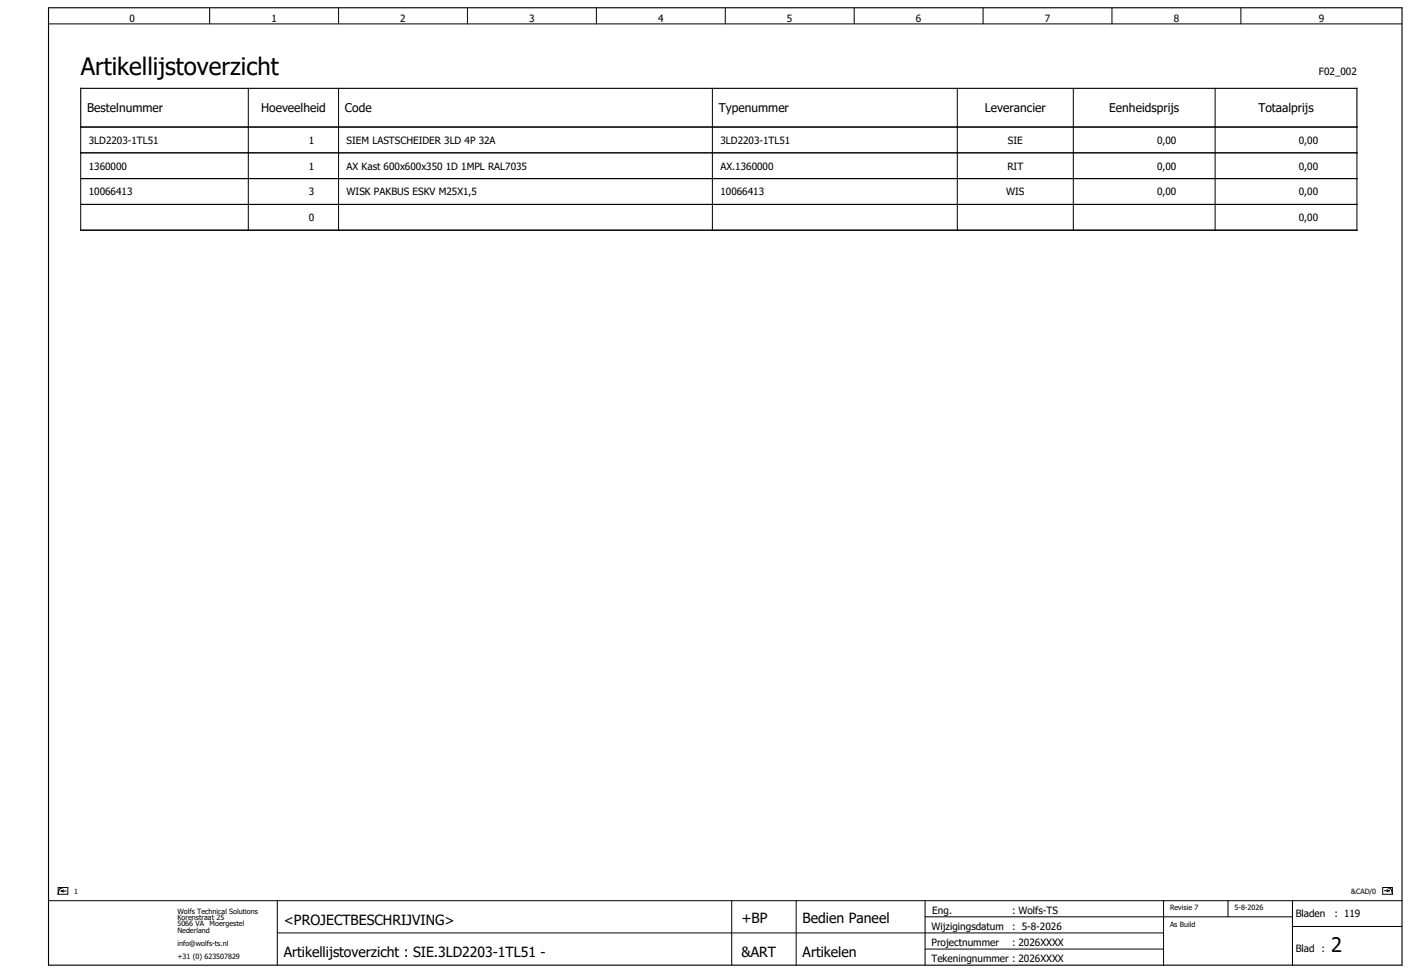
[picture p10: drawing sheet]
<svg xmlns="http://www.w3.org/2000/svg" width="438mm" height="302mm" viewBox="0 0 438 302" stroke-linecap="round" stroke-linejoin="round" font-family="sans-serif">
<g fill="none" stroke="#000" stroke-width=".31">
<path d="M15.1 7.4h420M65.1 2.4v5M105.1 2.4v5M145.1 2.4v5M185.1 2.4v5M225.1 2.4v5M265.1 2.4v5M305.1 2.4v5M345.1 2.4v5M385.1 2.4v5M25.1 39.4h396v32h-396zM77.1 27.4v12"/>
<path d="M77.1 39.6v7.7M105.1 27.4v12M105.1 39.6v7.7M221.1 27.4v12M221.1 39.6v7.7M297.1 27.4v12M297.1 39.6v7.7M333.1 27.4v12M333.1 39.6v7.7M377.1 27.4v12M377.1 39.6v7.7M25.1 47.4h396"/>
<path d="M25.1 55.4h396M77.1 47.6v7.7M77.1 55.6v7.7M105.1 47.6v7.7M105.1 55.6v7.7M221.1 47.6v7.7M221.1 55.6v7.7M297.1 47.6v7.7M297.1 55.6v7.7M333.1 47.6v7.7M333.1 55.6v7.7M377.1 47.6v7.7"/>
<path d="M377.1 55.6v7.7M25.1 63.4h396M77.1 63.6v7.7M105.1 63.6v7.7M221.1 63.6v7.7M297.1 63.6v7.7M333.1 63.6v7.7M377.1 63.6v7.7M15.1 279.4h420M18.1 275.3h3v2.1h-3zM19 276.4h1.6M19 276.4l.8 .3"/>
<path d="M19.8 276.1l-.8 .3M20.2 275.3a1.76 1.76 0 0 0-2.1 2.1M86.1 279.4v20M227.1 279.4v20M247.1 279.4v20M287.1 279.4v20M361.1 279.4v20M381.1 279.4v5M401.1 279.4v20M429.1 275.3h3v2.1h-3zM429.6 276.3h1.6M430 275.3a1.76 1.76 0 0 1 2.1 2.1"/>
<path d="M430.4 276l.8 .3M431.2 276.3l-.8 .3M86.1 289.4h275M287.1 284.4h114M287.1 294.4h74M401.1 287.4h34"/>
</g>
<path d="M15.1 2.4h420v297h-420zM25.1 27.4h396v12h-396zM25.1 71.4h396" fill="none" stroke="#000" stroke-width=".35"/>
<text font-size="7.5" x="25.1" y="23.4">Artikellijstoverzicht</text>
<text font-size="6.2" x="413.1" y="295.4">2</text>
<g font-size="4.3">
<text x="88.1" y="286.9">&lt;PROJECTBESCHRIJVING&gt;</text>
<text x="230.1" y="286.4">+BP</text>
<text x="249.1" y="286.4">Bedien Paneel</text>
<text x="88.1" y="296.9">Artikellijstoverzicht : SIE.3LD2203-1TL51 -</text>
<text x="230.1" y="296.9">&amp;ART</text>
<text x="249.1" y="296.9">Artikelen</text>
</g>
<g font-size="3.7">
<text x="27.1" y="34.9">Bestelnummer</text>
<text x="81" y="34.9">Hoeveelheid</text>
<text x="107.1" y="34.9">Code</text>
<text x="223.1" y="34.9">Typenummer</text>
<text x="305.6" y="34.9">Leverancier</text>
<text x="344.2" y="34.9">Eenheidsprijs</text>
<text x="390.5" y="34.9">Totaalprijs</text>
</g>
<g font-size="3.1">
<text x="40.2" y="6.8">0</text>
<text x="84.2" y="6.8">1</text>
<text x="124.2" y="6.8">2</text>
<text x="164.2" y="6.8">3</text>
<text x="204.2" y="6.8">4</text>
<text x="244.2" y="6.8">5</text>
<text x="284.2" y="6.8">6</text>
<text x="324.2" y="6.8">7</text>
<text x="364.2" y="6.8">8</text>
<text x="409.2" y="6.8">9</text>
<text x="409.2" y="23.4">F02_002</text>
<text x="27.6" y="44.6">3LD2203-1TL51</text>
<text x="95.9" y="44.6">1</text>
<text x="107.6" y="44.6">SIEM LASTSCHEIDER 3LD 4P 32A</text>
<text x="223.6" y="44.6">3LD2203-1TL51</text>
<text x="312.7" y="44.6">SIE</text>
<text x="359" y="44.6">0,00</text>
<text x="403" y="44.6">0,00</text>
<text x="27.6" y="52.6">1360000</text>
<text x="95.9" y="52.6">1</text>
<text x="107.6" y="52.6">AX Kast 600x600x350 1D 1MPL RAL7035</text>
<text x="223.6" y="52.6">AX.1360000</text>
<text x="312.6" y="52.6">RIT</text>
<text x="359" y="52.6">0,00</text>
<text x="403" y="52.6">0,00</text>
<text x="27.6" y="60.6">10066413</text>
<text x="95.9" y="60.6">3</text>
<text x="107.6" y="60.6">WISK PAKBUS ESKV M25X1,5</text>
<text x="223.6" y="60.6">10066413</text>
<text x="312.2" y="60.6">WIS</text>
<text x="359" y="60.6">0,00</text>
<text x="403" y="60.6">0,00</text>
<text x="95.9" y="68.6">0</text>
<text x="403" y="68.6">0,00</text>
<text x="289.3" y="283.4">Eng.</text>
<text x="314.1" y="283.4">: Wolfs-TS</text>
<text x="402.1" y="284.4">Bladen</text>
<text x="414.1" y="284.4">: 119</text>
<text x="289.1" y="288.4">Wijzigingsdatum</text>
<text x="289.1" y="293.4">Projectnummer</text>
<text x="314.1" y="288.4">: 5-8-2026</text>
<text x="314.1" y="293.4">: 2026XXXX</text>
<text x="289.1" y="298.4">Tekeningnummer : 2026XXXX</text>
<text x="402.1" y="295.4">Blad :</text>
</g>
<g font-size="2.2">
<text x="23.1" y="277.4">1</text>
<text x="419.3" y="277.4">&amp;CAD/0</text>
<text x="55.1" y="283.4">Wolfs Technical Solutions</text>
<text x="55.1" y="285.4">Korenstraat 25</text>
<text x="55.1" y="287.4">5066 VA</text>
<text x="65.1" y="287.4">Moergestel</text>
<text x="363.1" y="282.4">Revisie 7</text>
<text x="363.1" y="287.6">As Build</text>
<text x="383.1" y="282.4">5-8-2026</text>
<text x="55.1" y="289.4">Nederland</text>
<text x="55.1" y="293.4">info@wolfs-ts.nl</text>
<text x="55.1" y="297.4">+31 (0) 623507829</text>
</g>
</svg>
